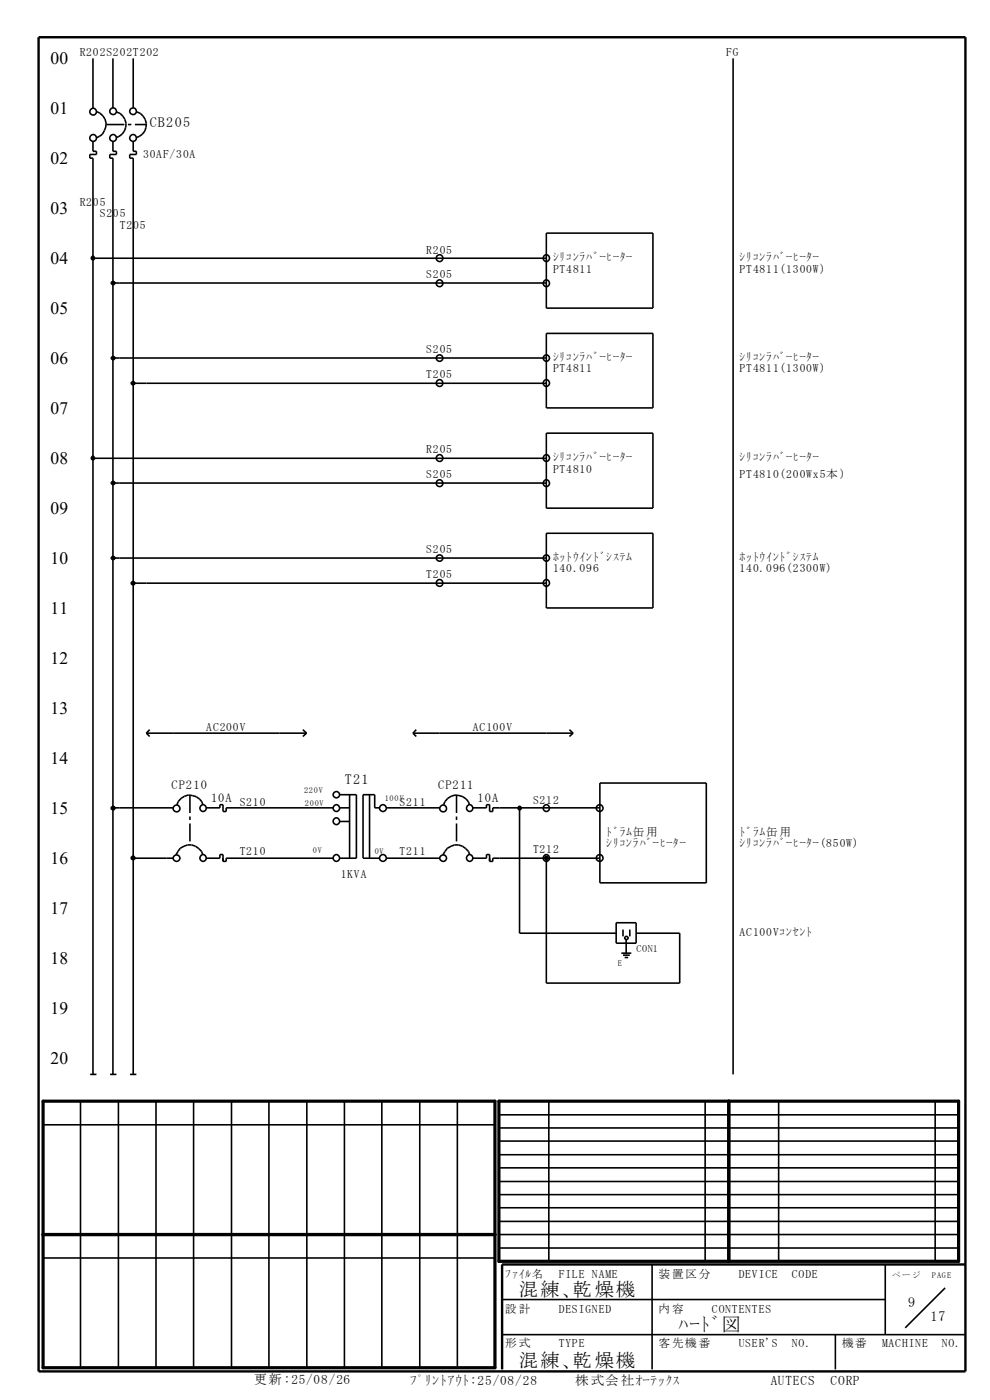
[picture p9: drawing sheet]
<svg xmlns="http://www.w3.org/2000/svg" width="210mm" height="297mm" viewBox="0 0 210 297" stroke-linecap="round" stroke-linejoin="round" font-family="sans-serif">
<path d="M9.1 233.6h95.9v56.6h-95.9zM105.8 233.6h97.5v34h-97.5zM154.6 233.6v34M9.1 261.9h95.9" fill="none" stroke="#000" stroke-width=".68"/>
<g fill="none" stroke="#000" stroke-width=".34">
<path d="M19.7 12.4v10.6M24 12.4v10.5M28.3 12.4v10.5M155.5 12.4v215.5M19.7 30v2.1h.8v.7h-1.5v.7h.7v194.4M20.4 23.6a2.91 2.91 0 0 1 2.1 2.8 2.91 2.91 0 0 1-2.1 2.8M24 30v2.1h.7v.7h-1.4v.7h.7v194.4M24.7 23.7a2.8 2.8 0 0 1 2.1 2.7 2.8 2.8 0 0 1-2.1 2.7M28.3 30v2.1h.6v.7h-1.4v.7h.8v194.4M29 23.7a2.81 2.81 0 0 1 2.1 2.7 2.81 2.81 0 0 1-2.1 2.7M19.7 54.8h96.2M115.9 49.5h22.6v15.9h-22.6z"/>
<path d="M24 60h91.9M24 75.9h91.9M115.9 70.7h22.6v15.8h-22.6zM19.7 97.2h96.2M28.3 81.3h87.6M115.9 91.9h22.6v15.9h-22.6zM24 102.5h91.9M24 118.4h91.9M115.9 113.1h22.6v15.9h-22.6zM28.3 123.7h87.6M31 155.5h34M31 155.5l.7 .7"/>
<path d="M31.7 154.8l-.7 .7M64.2 154.8l.8 .7M65 155.5l-.8 .7M87.6 155.5h34M87.6 155.5l.7 .7M88.3 154.8l-.7 .7M120.8 154.8l.8 .7M121.6 155.5l-.8 .7M24 171.4h12.7M43 170.6a2.9 2.9 0 0 0-2.8-1.9 2.9 2.9 0 0 0-2.7 2.1M43.7 171.4h2.9v-.7h.7v1.5h.7v-.8h22.7M72 171.4h2.2"/>
<path d="M72 168.6h3.6v13.5h-3.6M72 174.3h2.2M74.2 168.6v13.5M78.4 168.6v13.5M80.5 171.4h-1v-2.8h-2.5v13.5h3.5M82 171.4h11.3M99.6 170.6a2.9 2.9 0 0 0-2.8-1.9 2.9 2.9 0 0 0-2.7 2.1M100.3 171.4h2.9v-.7h.7v1.5h.6v-.8h22.7M110.2 171.4v26.6h20.5M127.2 166.1h22.6v21.2h-22.6zM28.3 182.1h8.4M43 181.3a2.96 2.96 0 0 0-2.9-2.1 2.96 2.96 0 0 0-2.8 2.2"/>
<path d="M43.7 182.1h2.9v-.8h.7v1.4h.7v-.6h22.7M82 182.1h11.3M99.6 181.3a2.87 2.87 0 0 0-2.4-2.1 2.87 2.87 0 0 0-2.8 1.4l-.5 .8M100.3 182.1h2.9v-.8h.7v1.4h.6v-.6h22.7M115.9 182.1v26.5h28.3v-10.6h-9.3M130.7 195.8h4.2v4.3h-4.2zM132.2 197.2v1.4M132.8 199.3v2.9M133.6 197.2v1.4M131.8 202.2h2.1M132.2 202.6h1.4M132.5 203.1h.7"/>
<path d="M9.1 238.6h95.9M17.1 233.6v56.6M19.1 227.9h1.4M23.4 227.9h1.3M25.1 233.6v56.6M27.6 227.9h1.3M33.1 233.6v56.6M41.1 233.6v56.6M49.1 233.6v56.6M57 233.6v56.6M65.1 233.6v56.6M73.1 233.6v56.6"/>
<path d="M81 233.6v56.6M89 233.6v56.6M97 233.6v56.6M105.8 239.3h97.5M105.8 236.5h97.5M116.4 233.6v34M149.6 233.6v34M165.2 233.6v34M198.4 233.6v34M105.8 259.1h97.5M105.8 256.2h97.5M105.8 253.4h97.5"/>
<path d="M105.8 250.6h97.5M105.8 247.8h97.5M105.8 245h97.5M105.8 242.1h97.5M9.1 266.9h95.9M105.8 264.8h97.5M105.8 261.9h97.5M106.5 275.7h81.3M138.3 268.2v22.3M187.8 268.2v14.9M200.5 273.2l-8.5 8.5M106.5 283.1h98.3"/>
<path d="M177.2 283.1v7.4"/>
<circle cx="19.8" cy="29.3" r=".71"/>
<circle cx="19.8" cy="23.7" r=".71"/>
<circle cx="24" cy="29.3" r=".71"/>
<circle cx="24" cy="23.6" r=".7"/>
<circle cx="28.2" cy="29.3" r=".71"/>
<circle cx="28.2" cy="23.6" r=".7"/>
<circle cx="93.2" cy="54.8" r=".71"/>
<circle cx="115.9" cy="54.7" r=".68"/>
<circle cx="93.2" cy="60.1" r=".71"/>
<circle cx="93.3" cy="76" r=".69"/>
<circle cx="115.9" cy="60.1" r=".68"/>
<circle cx="115.9" cy="76" r=".66"/>
<circle cx="93.2" cy="81.3" r=".71"/>
<circle cx="93.2" cy="97.2" r=".71"/>
<circle cx="115.9" cy="81.2" r=".68"/>
<circle cx="115.9" cy="97.2" r=".68"/>
<circle cx="93.2" cy="102.5" r=".71"/>
<circle cx="93.3" cy="118.4" r=".68"/>
<circle cx="115.9" cy="102.5" r=".69"/>
<circle cx="115.9" cy="118.4" r=".66"/>
<circle cx="93.2" cy="123.7" r=".71"/>
<circle cx="115.9" cy="123.7" r=".69"/>
<circle cx="37.5" cy="171.5" r=".72"/>
<circle cx="43.1" cy="171.4" r=".68"/>
<circle cx="71.3" cy="174.2" r=".69"/>
<circle cx="71.3" cy="171.4" r=".69"/>
<circle cx="71.4" cy="168.6" r=".67"/>
<circle cx="81.2" cy="171.4" r=".72"/>
<circle cx="94" cy="171.5" r=".72"/>
<circle cx="99.6" cy="171.4" r=".68"/>
<circle cx="115.9" cy="171.4" r=".68"/>
<circle cx="127.2" cy="171.4" r=".71"/>
<circle cx="37.5" cy="182.1" r=".7"/>
<circle cx="43.1" cy="182" r=".68"/>
<circle cx="71.3" cy="182" r=".69"/>
<circle cx="81.2" cy="182" r=".72"/>
<circle cx="94" cy="182.1" r=".7"/>
<circle cx="99.6" cy="182" r=".68"/>
<circle cx="115.9" cy="182" r=".68"/>
<circle cx="127.2" cy="182" r=".71"/>
<circle cx="132.9" cy="199" r=".35"/>
</g>
<path d="M8.2 7.9h196.6v283h-196.6zM204.8 268.2h-98.3v22.3" fill="none" stroke="#000" stroke-width=".51"/>
<path d="M22.6 26.4h8.4M40.3 168.7v10.5M96.8 168.7v10.5" fill="none" stroke="#000" stroke-width=".34" stroke-dasharray="3.8 .7 .7 .7" stroke-linecap="butt"/>
<g fill="#000" stroke="#000" stroke-width=".34">
<circle cx="19.7" cy="54.7" r=".36"/>
<circle cx="24" cy="60.1" r=".36"/>
<circle cx="24" cy="76" r=".36"/>
<circle cx="19.7" cy="97.2" r=".35"/>
<circle cx="28.3" cy="81.3" r=".36"/>
<circle cx="24" cy="118.4" r=".36"/>
<circle cx="24" cy="102.5" r=".36"/>
<circle cx="28.2" cy="123.7" r=".37"/>
<circle cx="24" cy="171.4" r=".38"/>
<circle cx="110.2" cy="171.4" r=".35"/>
<circle cx="28.2" cy="182" r=".38"/>
<circle cx="115.9" cy="182" r=".36"/>
</g>
<g font-size="4.1">
<text x="110.1" y="274.8">混練､乾燥機</text>
<text x="143.9" y="282.3">ﾊｰﾄﾞ図</text>
<text x="110.1" y="290.1">混練､乾燥機</text>
</g>
<g font-size="3.7">
<text x="10.7" y="13.6">00</text>
<text x="10.7" y="24.2">01</text>
<text x="10.7" y="34.8">02</text>
<text x="10.7" y="45.4">03</text>
<text x="10.7" y="56.1">04</text>
<text x="10.7" y="66.6">05</text>
<text x="10.7" y="77.2">06</text>
<text x="10.7" y="87.8">07</text>
<text x="10.7" y="98.5">08</text>
<text x="10.7" y="109.1">09</text>
<text x="10.7" y="119.7">10</text>
<text x="10.7" y="130.2">11</text>
<text x="10.7" y="140.9">12</text>
<text x="10.7" y="151.5">13</text>
<text x="10.7" y="162.1">14</text>
<text x="10.7" y="172.6">15</text>
<text x="10.7" y="183.3">16</text>
<text x="10.7" y="193.9">17</text>
<text x="10.7" y="204.5">18</text>
<text x="10.7" y="215.1">19</text>
<text x="10.7" y="225.7">20</text>
</g>
<g font-size="3">
<text x="31.7" y="27">CB205</text>
<text x="73.1" y="166.4">T21</text>
<text x="192.6" y="277.3">9</text>
<text x="197.3" y="280.2">17</text>
</g>
<g font-size="2.8">
<text x="53.8" y="293.6">更新:25/08/26</text>
<text x="87" y="293.8">ﾌﾟﾘﾝﾄｱｳﾄ:25/08/28</text>
<text x="122.1" y="293.7">株式会社ｵｰﾃｯｸｽ</text>
<text x="163.5" y="293.7">AUTECS</text>
<text x="176.2" y="293.7">CORP</text>
</g>
<g font-size="2.6">
<text x="36.4" y="167.4">CP210</text>
<text x="93" y="167.4">CP211</text>
<text x="44.8" y="170.2">10A</text>
<text x="101.3" y="170.2">10A</text>
</g>
<g font-size="2.5">
<text x="16.9" y="11.8">R202S202T202</text>
<text x="154.1" y="11.8">FG</text>
<text x="30.4" y="33.5">30AF/30A</text>
<text x="16.9" y="43.6">R2</text>
<text x="19.7" y="43.6">05</text>
<text x="21.2" y="46.1">S2</text>
<text x="24" y="46.1">05</text>
<text x="25.4" y="48.5">T2</text>
<text x="28.3" y="48.5">05</text>
<text x="90.4" y="53.8">R205</text>
<text x="90.4" y="59">S205</text>
<text x="117.3" y="55.4">ｼﾘｺﾝﾗﾊﾞｰﾋｰﾀｰ</text>
<text x="117.3" y="57.9">PT4811</text>
<text x="156.9" y="55.4">ｼﾘｺﾝﾗﾊﾞｰﾋｰﾀｰ</text>
<text x="156.9" y="57.9">PT4811(1300W)</text>
<text x="90.4" y="75">S205</text>
<text x="117.3" y="76.7">ｼﾘｺﾝﾗﾊﾞｰﾋｰﾀｰ</text>
<text x="156.9" y="76.7">ｼﾘｺﾝﾗﾊﾞｰﾋｰﾀｰ</text>
<text x="90.4" y="80.3">T205</text>
<text x="117.3" y="79">PT4811</text>
<text x="156.9" y="79">PT4811(1300W)</text>
<text x="90.4" y="96.2">R205</text>
<text x="90.4" y="101.5">S205</text>
<text x="117.3" y="97.8">ｼﾘｺﾝﾗﾊﾞｰﾋｰﾀｰ</text>
<text x="117.3" y="100.3">PT4810</text>
<text x="156.9" y="97.8">ｼﾘｺﾝﾗﾊﾞｰﾋｰﾀｰ</text>
<text x="156.9" y="101.3">PT4810(200Wx5本 )</text>
<text x="90.4" y="117.4">S205</text>
<text x="117.3" y="119.1">ﾎｯﾄｳｲﾝﾄﾞｼｽﾃﾑ</text>
<text x="156.9" y="119.1">ﾎｯﾄｳｲﾝﾄﾞｼｽﾃﾑ</text>
<text x="90.4" y="122.7">T205</text>
<text x="117.3" y="121.4">140.096</text>
<text x="156.9" y="121.4">140.096(2300W)</text>
<text x="43.7" y="155">AC200V</text>
<text x="100.3" y="155">AC100V</text>
<text x="50.9" y="170.9">S210</text>
<text x="84.7" y="170.9">S211</text>
<text x="113.1" y="170.5">S212</text>
<text x="128.6" y="177.4">ﾄﾞﾗﾑ缶用</text>
<text x="128.6" y="179.8">ｼﾘｺﾝﾗﾊﾞｰﾋｰﾀｰ</text>
<text x="156.9" y="177.4">ﾄﾞﾗﾑ缶用</text>
<text x="156.9" y="179.8">ｼﾘｺﾝﾗﾊﾞｰﾋｰﾀｰ(850W)</text>
<text x="50.9" y="181.5">T210</text>
<text x="84.7" y="181.5">T211</text>
<text x="113.1" y="181">T212</text>
<text x="72.3" y="186.2">1KVA</text>
<text x="156.9" y="198.6">AC100Vｺﾝｾﾝﾄ</text>
<text x="107.2" y="271">ﾌｧｲﾙ名</text>
<text x="118.5" y="271">FILE NAME</text>
<text x="139.7" y="271">装置区 分</text>
<text x="156.7" y="271">DEVICE</text>
<text x="168" y="271">CODE</text>
<text x="107.2" y="278.5">設 計</text>
<text x="118.5" y="278.5">DESIGNED</text>
<text x="139.7" y="278.5">内容</text>
<text x="151" y="278.5">CONTENTES</text>
<text x="107.2" y="285.9">形 式</text>
<text x="118.5" y="285.9">TYPE</text>
<text x="139.7" y="285.9">客先機 番</text>
<text x="156.7" y="285.9">USER'S</text>
<text x="168" y="285.9">NO.</text>
<text x="178.6" y="285.9">機番</text>
<text x="187.1" y="285.9">MACHINE</text>
<text x="199.8" y="285.9">NO.</text>
</g>
<text font-size="2.1" x="135" y="202">CON1</text>
<g font-size="1.8">
<text x="64.5" y="168.2">220V</text>
<text x="64.7" y="171">200V</text>
<text x="81.6" y="169.9">100V</text>
<text x="66.4" y="181">0V</text>
<text x="79.5" y="181.1">0V</text>
<text x="131.1" y="204.9">E</text>
<text x="189.2" y="271">ペ ー ジ</text>
<text x="197.7" y="271">PAGE</text>
</g>
</svg>
